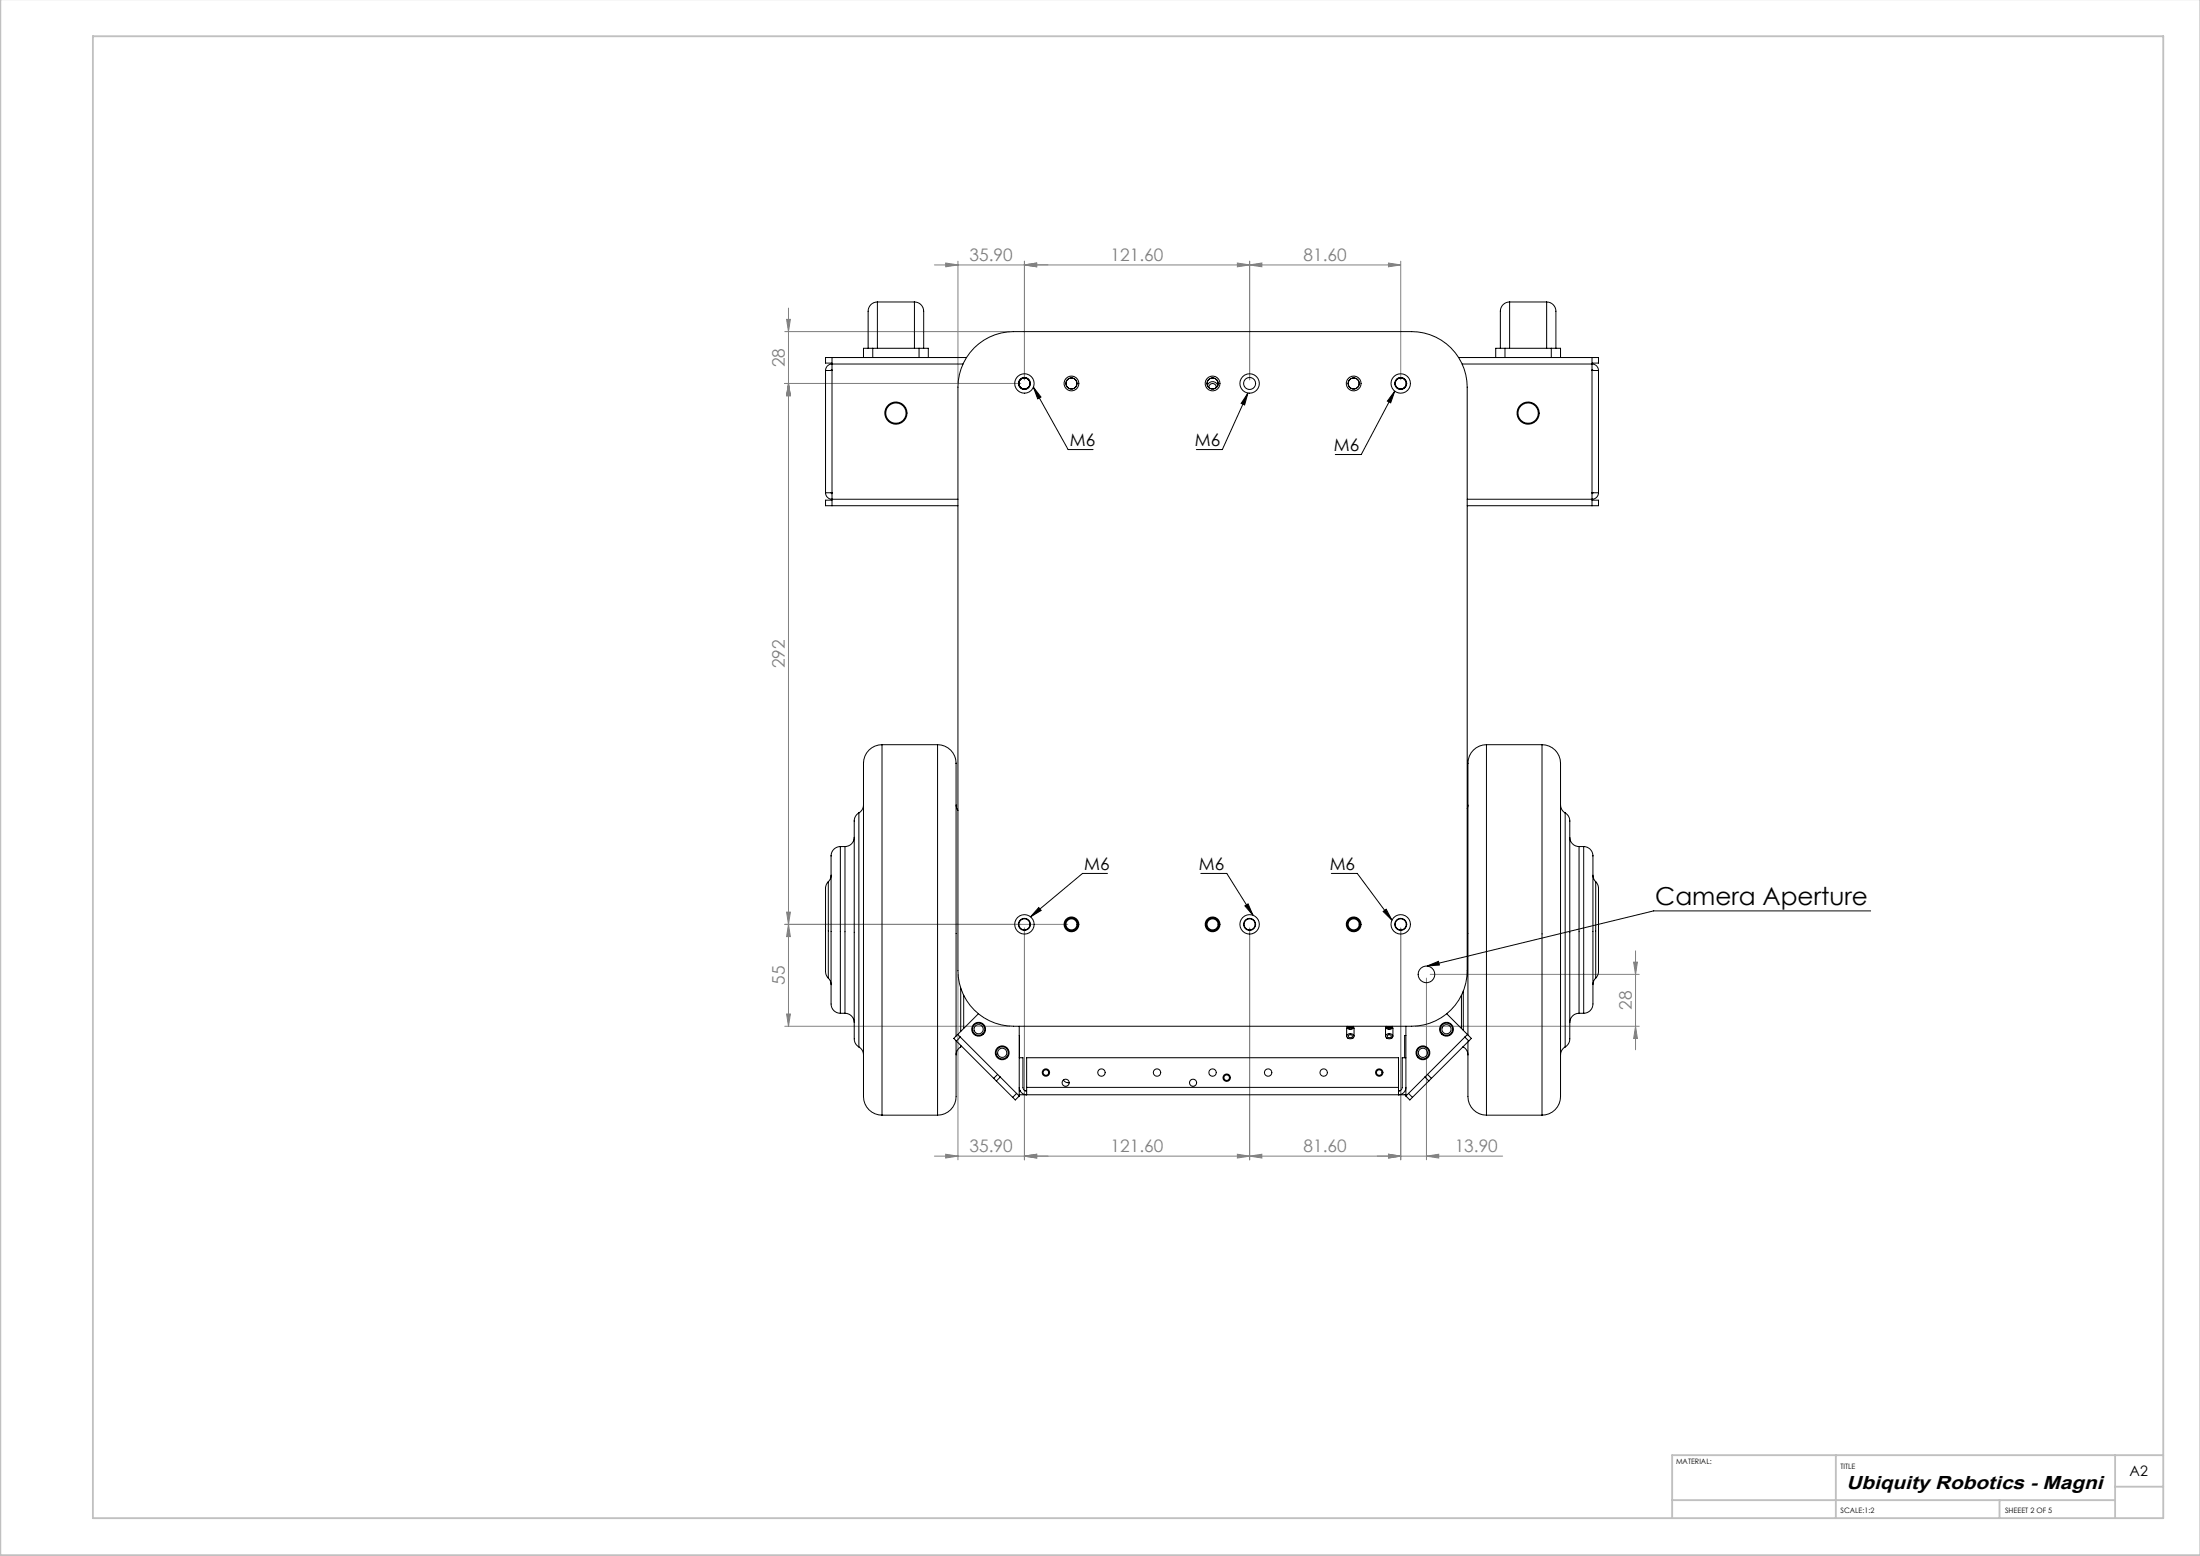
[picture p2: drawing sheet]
<svg xmlns="http://www.w3.org/2000/svg" width="594mm" height="420mm" viewBox="0 0 594 420" stroke-linecap="round" stroke-linejoin="round" font-family="sans-serif">
<g fill="none" stroke="#000" stroke-width=".27">
<path d="M279 104.5l9.4 16.8h6.7M279 104.5l2.1 2.7-.9 .5zM336.9 106.1l-.9 3.2-.9-.4zM336.9 106.1l-6.9 15.2h-7M376.6 105.6l-1.1 3.1-.9-.4zM376.6 105.6l-9.1 17.1h-7M299 235.8h-6.7l-14 11.7M324.2 235.8h7l7.1 11.2M359.5 235.8h7l9.3 12.6M280.5 245l.6 .7-2.8 1.8zM336.1 244.5l.9-.5 1.3 3zM373.5 246l.8-.6 1.5 3z"/>
<path d="M505.1 245.9h-58.6l-61.2 14.9M385.3 260.8l3.1-1.3 .2 1z"/>
</g>
<g fill="none" stroke="#808080" stroke-width=".27">
<path d="M252.3 71.5h125.9M255.3 71l3.3 .5-3.3 .5zM258.6 70.5v33M276.6 70.5v32M276.6 71.5l3.3-.5v1zM334.1 71l3.3 .5-3.3 .5zM337.4 71.5l3.3-.5v1zM337.4 70.5v32M374.9 71l3.3 .5-3.3 .5zM378.2 70.5v32M211.9 89.5h60.7M212.4 86.2h1l-.5 3.3z"/>
<path d="M212.9 83.2v193.8M211.9 103.5h63.7M212.9 103.5l.5 3.3h-1zM211.9 249.5h76.4M212.4 246.2h1l-.5 3.3zM212.9 249.5l.5 3.3h-1zM276.6 250.5v62.6M337.4 250.5v62.6M378.2 250.5v62.6M441.1 259.7h1l-.5 3.3zM441.6 256.7v26.7M211.9 277h60.7"/>
<path d="M212.4 273.7h1l-.5 3.3zM258.6 263v50.1M382.1 277h60.5M385.1 264v49.1M386.1 263h56.5M441.6 277l.5 3.3h-1zM252.3 312.1h153.4M255.3 311.6l3.3 .5-3.3 .5zM276.6 312.1l3.3-.5v1zM334.1 311.6l3.3 .5-3.3 .5zM337.4 312.1l3.3-.5v1zM374.9 311.6l3.3 .5-3.3 .5z"/>
<path d="M385.1 312.1l3.3-.5v1z"/>
</g>
<path d="M.1 -.1v419.9h594M25.1 9.8h559v400h-559zM495.7 392.8v17M571.1 392.8v17M584.1 392.8h-132.6v17M451.5 404.9h119.6M539.9 404.9v4.9M571.1 401.3h13" fill="none" stroke="#c0c0c0" stroke-width=".5"/>
<path d="M385.3 260.8l3.1-1.3 .2 1zM279 104.5l2.1 2.7-.9 .5zM336.9 106.1l-.9 3.2-.9-.4zM376.6 105.6l-1.1 3.1-.9-.4zM280.5 245l.6 .7-2.8 1.8zM336.1 244.5l.9-.5 1.3 3zM373.5 246l.8-.6 1.5 3z" fill="#000"/>
<g fill="#808080">
<path d="M374.9 311.6l3.3 .5-3.3 .5zM337.4 312.1l3.3-.5v1zM374.9 71l3.3 .5-3.3 .5zM337.4 71.5l3.3-.5v1z"/>
<path d="M374.9 311.6l3.3 .5-3.3 .5zM385.1 312.1l3.3-.5v1zM276.6 71.5l3.3-.5v1zM334.1 71l3.3 .5-3.3 .5z"/>
<path d="M276.6 312.1l3.3-.5v1zM334.1 311.6l3.3 .5-3.3 .5z"/>
<path d="M276.6 312.1l3.3-.5v1zM255.3 311.6l3.3 .5-3.3 .5zM276.6 71.5l3.3-.5v1zM255.3 71l3.3 .5-3.3 .5z"/>
<path d="M212.9 103.5l.5 3.3h-1zM212.4 86.2h1l-.5 3.3zM212.4 246.2h1l-.5 3.3zM212.9 103.5l.5 3.3h-1z"/>
<path d="M212.9 249.5l.5 3.3h-1zM212.4 273.7h1l-.5 3.3zM441.1 259.7h1l-.5 3.3zM441.6 277l.5 3.3h-1z"/>
</g>
<g fill="none" stroke="#000" stroke-width=".27">
<path d="M224.6 96.5v1.8M224.6 98.3a1.75 1.75 0 0 0-1.7 1.7M224.6 99.8l-.2 .2M224.6 98.3v36.5M224.6 98.3h35.4M235.6 94h-2.5v2.5M235.6 94h12.5M235.6 94v2.5M236.9 81.5a2.79 2.79 0 0 0-2.5 3.6v8.9M236.9 81.5v12.5M236.9 81.5h10M246.9 81.5a2.79 2.79 0 0 1 2.5 3.6v8.9"/>
<path d="M246.9 81.5v12.5M248.1 94h2.5v2.5M248.1 94v2.5M261 96.5h-38.1v1.5h1.7M263 93.9a15 15 0 0 1 10.6-4.4h107.5a15 15 0 0 1 15 15v157.5a15 15 0 0 1-15 15h-107.5a15 15 0 0 1-15-15v-157.5a15 15 0 0 1 4.4-10.6zM393.8 96.5h37.8v1.5h-1.8M394.8 98.3h35M406.3 94h-2.5v2.5M406.3 94h12.5M406.3 94v2.5M407.6 81.5a2.79 2.79 0 0 0-2.5 3.6v8.9M407.6 81.5v12.5"/>
<path d="M407.6 81.5h10M417.6 81.5a2.79 2.79 0 0 1 2.5 3.6v8.9M417.6 81.5v12.5M418.8 94h2.5v2.5M418.8 94v2.5M429.8 96.5v1.8M429.8 99.8l.3 .2M429.8 98.3a1.75 1.75 0 0 1 1.8 1.7M429.8 98.3v36.5M222.9 100h1.7M222.9 100v33M326 104a1.5 1.5 0 0 1 1.4-1 1.5 1.5 0 0 1 1.4 1"/>
<path d="M326.4 104.6a1 1 0 0 1 1-1.1 1 1 0 0 1 1 1.1M429.8 100h1.8M431.6 100v33M222.9 133h1.7M222.9 133a1.75 1.75 0 0 0 1.7 1.8M224.4 133l.2 .3M224.6 134.8v1.7M224.6 135h-1.7v1.5h35.7M224.6 134.8h34M396.1 134.8h33.7M429.8 133h1.8M429.8 134.8v1.7"/>
<path d="M429.8 135h1.8v1.5h-35.5M430.1 133l-.3 .3M431.6 133a1.75 1.75 0 0 1-1.8 1.8M231.9 219.4a2.95 2.95 0 0 0-1.3 3.2v54.8a8.5 8.5 0 0 0 .4 4.3l.9 .9M231.9 219.4v63.2M233.1 217.3a2.5 2.5 0 0 1-1.2 2.1M238.1 201a5.1 5.1 0 0 0-5 5.9v87.6a5.4 5.4 0 0 0 5 6.5M238.1 201v100M238.1 201h15M253.1 201a5.1 5.1 0 0 1 5 5.9v72.8M253.1 201v100M258.1 217.3l.5 1.5"/>
<path d="M396.3 217.3l-.2 .9M401.3 201a5.1 5.1 0 0 0-5 5.9v72.5M401.3 201v100M401.3 201h15M416.3 201a5 5 0 0 1 5 5v88.5a5.4 5.4 0 0 1-5 6.5M416.3 201v100M421.3 217.3a2.5 2.5 0 0 0 1.3 2.1M422.6 219.4a2.5 2.5 0 0 1 1.2 2.2v55.8a8.3 8.3 0 0 1-.3 4.3l-.9 .9M422.6 219.4v63.2M222.9 239.8v22.4l.2 1 .5 .8M223.6 238l-.5 .8-.2 1M223.6 238v26"/>
<path d="M224.4 231v37a8.2 8.2 0 0 0 .4 4.4l1.1 .9 1 .2M224.4 236.2l-.2 1-.6 .8M226.9 228.5a2.5 2.5 0 0 0-2.5 2.5M226.9 228.5v45M226.9 228.5h1.2M228.1 228.5v45M230.6 226a2.5 2.5 0 0 1-2.5 2.5M423.8 226a2.5 2.5 0 0 0 2.5 2.5M426.3 228.5v45M426.3 228.5h1.3M427.6 228.5a2.5 2.5 0 0 1 2.5 2.5M427.6 228.5v45"/>
<path d="M430.1 231v37a8.2 8.2 0 0 1-.4 4.4l-1.1 .9-1 .2M430.1 236.2l.2 1 .5 .8M430.8 238l.6 .8 .2 1M430.8 238v26M431.6 239.8v22.4l-.2 1-.6 .8M223.6 264l.6 .8 .2 1M226.9 273.5h1.2M228.1 273.5a2.5 2.5 0 0 1 2.5 2.5M258.6 279.2l.7 .7M259.3 279.9l-1.1 1.1M259.3 279.9l10.1 10.1M259.4 266.7v11.7"/>
<path d="M260.2 268.6v9M264.2 273.6l-6.7 6.7 .7 .7M275.2 277v18.8M275.2 279.5v6M363.8 277.1l-.2 .5v2.1M363.8 277v.5M363.9 277.4a.93 .93 0 0 1 1.4 .2 .93 .93 0 0 1-1.4-.2zM363.9 279.2a.98 .98 0 0 1 1.1-.2 .98 .98 0 0 1 .5 1 .99 .99 0 0 1-1.1 .4 .99 .99 0 0 1-.7-1zM364.1 277.4a.58 .58 0 0 1 1 .2 .58 .58 0 0 1-1-.2zM364.2 279.4a.47 .47 0 0 1 .7-.1 .47 .47 0 0 1-.1 .8l-.7-.2zM365.4 277.1l.2 .5v2.1M365.4 277v.5"/>
<path d="M374.3 277.1l-.2 .5v2.1M374.3 277v.5M374.4 277.4a.93 .93 0 0 1 1.4 .2 .93 .93 0 0 1-1.4-.2zM374.4 279.2a.98 .98 0 0 1 1.1-.2 .98 .98 0 0 1 .5 1 .99 .99 0 0 1-1.1 .4 .99 .99 0 0 1-.7-1zM374.6 277.4a.58 .58 0 0 1 1 .2 .58 .58 0 0 1-1-.2zM374.7 279.4a.47 .47 0 0 1 .7-.1 .47 .47 0 0 1-.1 .8l-.6-.1-.2-.3zM375.9 277.1l.2 .5v2.1M375.9 277v.5M379.6 277v18.8M379.6 279.5h-.4v6M390.6 273.6l6.7 6.7-.7 .7M394.6 268.6v9"/>
<path d="M395.1 267.5v10.6M395.5 279.9l-10.1 10.1M395.5 279.9l1.1 1.1M396.2 279.2l-.7 .7M426.3 273.5a2.5 2.5 0 0 0-2.5 2.5M426.3 273.5h1.3M430.8 264l-.5 .8-.2 1M231.9 282.6a2.5 2.5 0 0 1 1.2 2.2M258.1 280.9v13.6a5.4 5.4 0 0 1-5 6.5M258.2 281l10.1 10.1M259.4 282.6a2.5 2.5 0 0 0-1.3 2.2M259.4 282.2v.4"/>
<path d="M259.6 282.4l-.2 .2M268.3 291.1l.7 .7M269 291.8l4.4 4.4M269.4 290l.7 .7M269.4 290l-1.1 1.1M270.1 290.7l-1.1 1.1M270.1 290.7l4.4 4.4M274.5 295.1l.7 .7M274.5 295.1l-1.1 1.1M275.2 295.8l-1.1 1.1-.7-.7M275.2 293.5a1.94 1.94 0 0 0 2 2v-2M275.2 285.5h1v8a1 1 0 0 0 1 1"/>
<path d="M275.2 294.4l.1 .1M275.2 294v.4M275.2 294.4h.2M275.3 294.4v.1M275.3 294.5h.2M276.8 294.4h.4M277.2 293.5h100.4M277.2 293.5v-8h100.4v8M287.1 291.5a1.59 1.59 0 0 0 1.6 .8M363.8 280.2l.2 .1M365.3 280.2l-.1 .1M374.3 280.2l.2 .1"/>
<path d="M375.8 280.2l-.1 .1M377.6 293.5v2a1.92 1.92 0 0 0 2-2M377.6 294.4h.4M379.6 295.8l1.1 1.1 .7-.7M379.6 295.4l-104.4 .1M379.6 285.5h-1v8a1 1 0 0 1-1 1M380.3 295.1l-.7 .7M380.3 295.1l1.1 1.1M384.7 290.7l1.1 1.1M384.7 290.7l-4.4 4.4M385.4 290l-.7 .7M385.4 290l1.1 1.1"/>
<path d="M385.8 291.8l-4.4 4.4M386.5 291.1l-.7 .7M395 282.5l.1 .1M395.1 282.6a2.5 2.5 0 0 1 1.2 2.2M395.1 282.5v.1M396.3 281.2v13.3a5.4 5.4 0 0 0 5 6.5M396.6 281l-10.1 10.1M422.6 282.6a2.5 2.5 0 0 0-1.3 2.2M238.1 301h15M401.3 301h15"/>
<circle cx="241.9" cy="111.5" r="3"/>
<circle cx="241.9" cy="111.5" r="2.75"/>
<circle cx="276.6" cy="103.5" r="2.63"/>
<circle cx="276.6" cy="103.5" r="1.5"/>
<circle cx="276.6" cy="103.5" r="1.62"/>
<circle cx="289.3" cy="103.5" r="1.5"/>
<circle cx="289.3" cy="103.5" r="2"/>
<circle cx="327.4" cy="103.5" r="1.5"/>
<circle cx="327.4" cy="103.5" r="2"/>
<circle cx="337.4" cy="103.5" r="1.62"/>
<circle cx="337.4" cy="103.5" r="2.63"/>
<circle cx="365.5" cy="103.5" r="1.5"/>
<circle cx="365.5" cy="103.5" r="2"/>
<circle cx="378.2" cy="103.5" r="2.63"/>
<circle cx="378.2" cy="103.5" r="1.5"/>
<circle cx="378.2" cy="103.5" r="1.62"/>
<circle cx="412.6" cy="111.5" r="2.75"/>
<circle cx="412.6" cy="111.5" r="3"/>
<circle cx="276.6" cy="249.5" r="1.5"/>
<circle cx="276.6" cy="249.5" r="2.62"/>
<circle cx="276.6" cy="249.5" r="1.62"/>
<circle cx="289.3" cy="249.5" r="1.5"/>
<circle cx="289.3" cy="249.5" r="1.75"/>
<circle cx="289.3" cy="249.5" r="2"/>
<circle cx="327.4" cy="249.5" r="1.5"/>
<circle cx="327.4" cy="249.5" r="1.75"/>
<circle cx="327.4" cy="249.5" r="2"/>
<circle cx="337.4" cy="249.5" r="1.62"/>
<circle cx="337.4" cy="249.5" r="2.63"/>
<circle cx="337.4" cy="249.5" r="1.5"/>
<circle cx="365.5" cy="249.5" r="1.5"/>
<circle cx="365.5" cy="249.5" r="1.75"/>
<circle cx="365.5" cy="249.5" r="2"/>
<circle cx="378.2" cy="249.5" r="1.5"/>
<circle cx="378.2" cy="249.5" r="2.62"/>
<circle cx="378.2" cy="249.5" r="1.62"/>
<circle cx="264.2" cy="277.8" r="1.65"/>
<circle cx="264.2" cy="277.8" r="1.87"/>
<circle cx="264.2" cy="277.8" r="1.25"/>
<circle cx="385.1" cy="263" r="2.25"/>
<circle cx="390.6" cy="277.8" r="1.25"/>
<circle cx="390.6" cy="277.8" r="1.65"/>
<circle cx="390.6" cy="277.8" r="1.87"/>
<circle cx="270.6" cy="284.2" r="1.65"/>
<circle cx="270.6" cy="284.2" r="1.25"/>
<circle cx="270.6" cy="284.2" r="1.88"/>
<circle cx="282.4" cy="289.5" r=".75"/>
<circle cx="282.4" cy="289.5" r="1"/>
<circle cx="287.7" cy="292.3" r=".96"/>
<circle cx="297.4" cy="289.5" r="1"/>
<circle cx="312.4" cy="289.5" r="1"/>
<circle cx="322.1" cy="292.3" r=".97"/>
<circle cx="327.4" cy="289.5" r="1"/>
<circle cx="331.2" cy="290.9" r="1"/>
<circle cx="331.2" cy="290.9" r=".75"/>
<circle cx="342.4" cy="289.5" r="1"/>
<circle cx="357.4" cy="289.5" r="1"/>
<circle cx="372.4" cy="289.5" r=".75"/>
<circle cx="372.4" cy="289.5" r="1"/>
<circle cx="384.2" cy="284.2" r="1.88"/>
<circle cx="384.2" cy="284.2" r="1.25"/>
<circle cx="384.2" cy="284.2" r="1.65"/>
</g>
<text font-size="6.7" x="446.9" y="244.4">Camera Aperture</text>
<text font-size="5.1" x="498.5" y="401.8">Ubiquity Robotics - Magni</text>
<g font-size="4.7" fill="#808080">
<text x="261.8" y="70.5">35.90</text>
<text x="299.9" y="70.5">121.60</text>
<text x="352" y="70.5">81.60</text>
<text x="211.9" y="99.1" transform="rotate(-90 211.9 99.1)">28</text>
<text x="211.9" y="180.4" transform="rotate(-90 211.9 180.4)">292</text>
<text x="211.9" y="265.8" transform="rotate(-90 211.9 265.8)">55</text>
<text x="440.6" y="272.6" transform="rotate(-90 440.6 272.6)">28</text>
<text x="261.8" y="311.1">35.90</text>
<text x="299.9" y="311.1">121.60</text>
<text x="352" y="311.1">81.60</text>
<text x="392.8" y="311.1">13.90</text>
</g>
<g font-size="4.7">
<text x="288.8" y="120.3">M6</text>
<text x="322.6" y="120.3">M6</text>
<text x="360.2" y="121.6">M6</text>
<text x="292.8" y="234.7">M6</text>
<text x="323.7" y="234.7">M6</text>
<text x="359" y="234.7">M6</text>
</g>
<text font-size="3.9" x="575" y="398.4">A2</text>
<g font-size="2">
<text x="452.5" y="395.3">MATERIAL:</text>
<text x="497" y="396.4">TITLE</text>
<text x="497" y="408.4">SCALE:1:2</text>
<text x="541.4" y="408.4">SHEEET 2 OF 5</text>
</g>
</svg>
